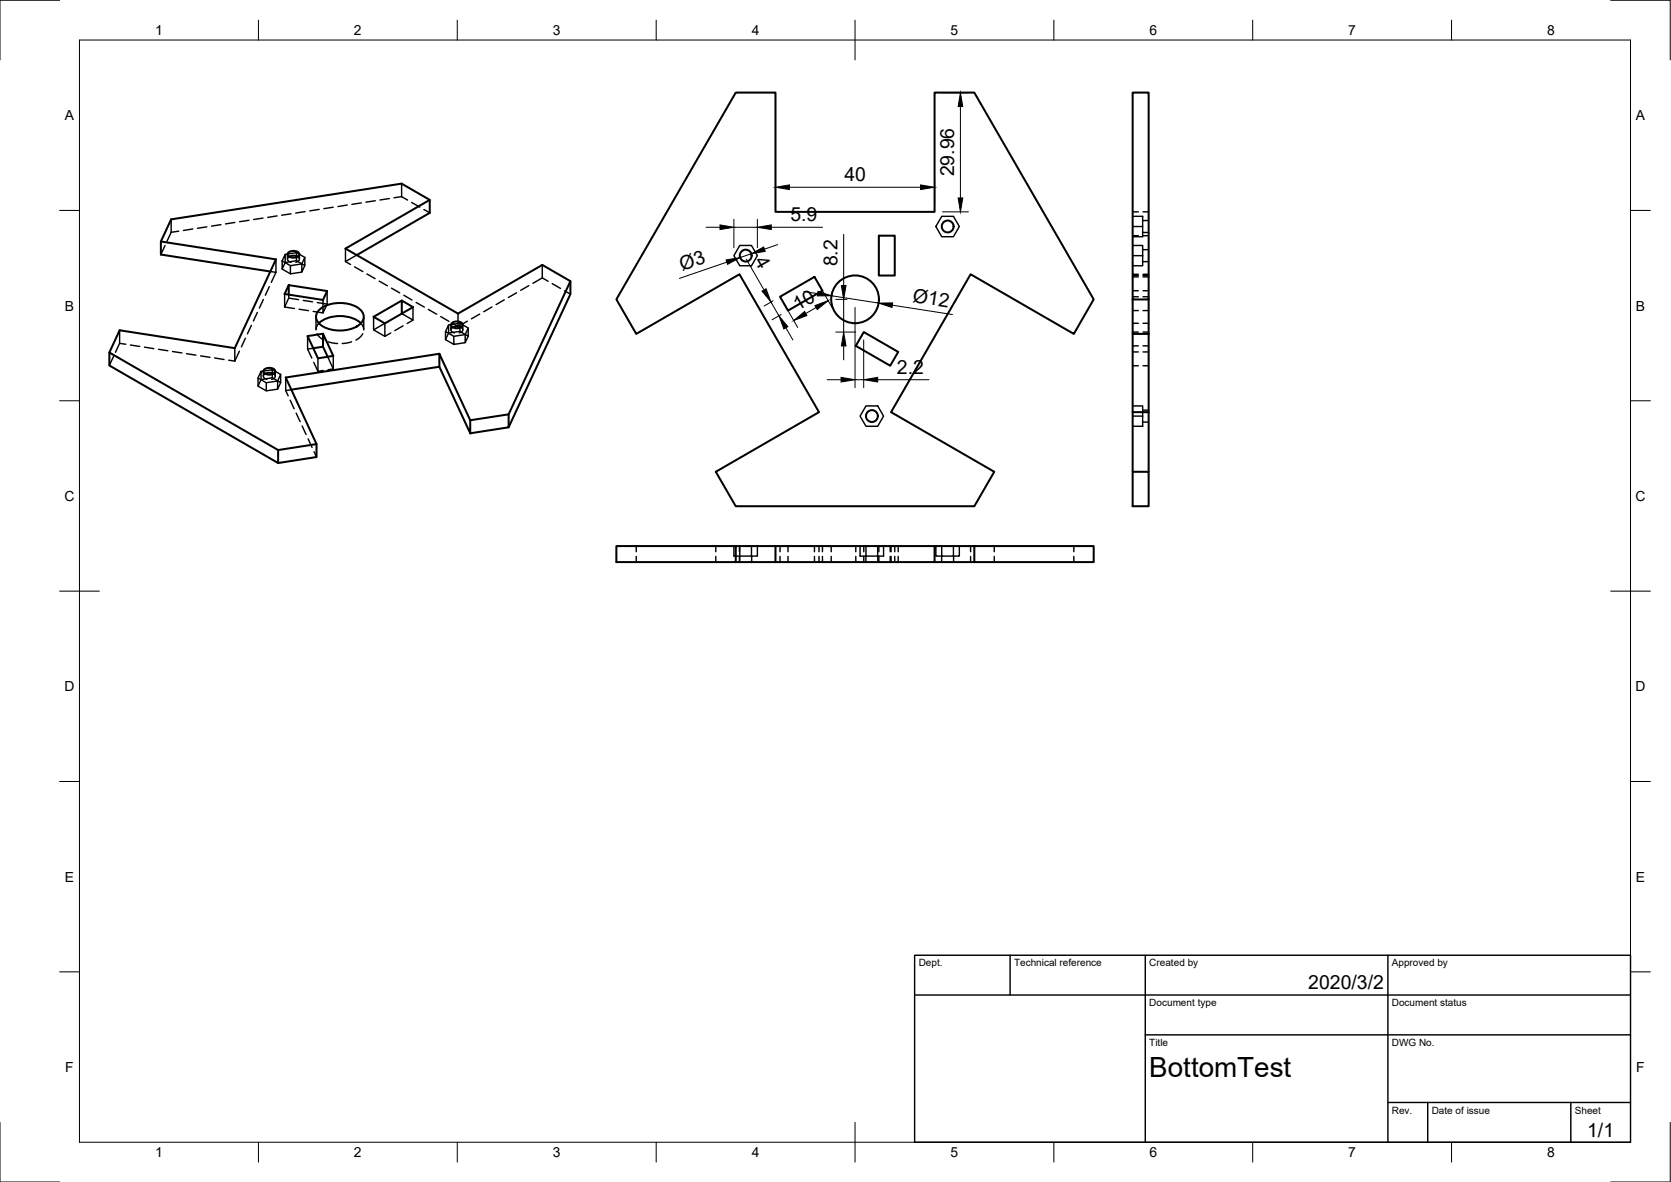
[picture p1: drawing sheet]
<svg xmlns="http://www.w3.org/2000/svg" width="420mm" height="297mm" viewBox="0 0 420 297" stroke-linecap="round" stroke-linejoin="round" font-family="sans-serif">
<g fill="none" stroke="#000" stroke-width=".36">
<path d="M43 55.1v3.3M43 58.4l-1 2.2M44.9 58.1l-1.9 .3M48.5 57.5l-2.4 .4M52 57l-2.3 .4M55.5 56.5l-2.3 .3M59.1 55.9l-2.4 .4M62.6 55.4l-2.4 .3M66.1 54.8l-2.3 .4M69.7 54.3l-2.4 .3M73.2 53.7l-2.4 .4M76.7 53.2l-2.3 .3"/>
<path d="M80.2 52.6l-2.3 .4M83.8 52.1l-2.4 .3M87.3 51.5l-2.3 .4M90.8 51l-2.3 .4M94.4 50.4l-2.4 .4M97.9 49.9l-2.4 .4M101 49.4l1.5 .9M101 46.2v3.2M101 49.4l-1.9 .3M103.5 50.9l2.1 1.2M106.6 52.6l1.5 .9M236.8 54.4h2.9l1.5 2.5-1.5 2.6h-2.9l-1.5-2.6z"/>
<path d="M284.8 56.9h2.5v2.6h-2.5M284.8 54.4h2.5v2.5M284.8 59.2h1.4M284.8 53.2h1.4M287.3 58.4h1.5M287.3 55.4h1.5M287.4 59.2h1.4M287.4 53.2h1.4M41.5 61.7l-1.1 2.3M64.7 78.5l-1 2.2M66.2 75.3l-1 2.1M67.7 72l-1 2.2"/>
<path d="M68 68.2l1.4 .2M69.4 65.2v3.2M69.4 68.4l-1.2 2.6M71 67.6l2 1.2M71 65.6l2 1.2M71.6 77.2l2.4 .3M71.6 73.9v3.3M71.7 63.9v2.1l-.7 1.6v-2zM71.7 63.9l2.8-.4v.9M72.3 63.9v1.2M72.6 74.9l-1 2.3M72.6 74v.9"/>
<path d="M72.6 74.9l2.5 .4M72.7 64.5a.74 .74 0 0 0-.4 .9 .74 .74 0 0 0 .9 .5M74.5 64.7v.8l-2.8 .5M74.5 63.5l2.1 1.2v2l-2.1-1.2M74.8 64.5a.74 .74 0 0 1 .4 .9 .74 .74 0 0 1-.8 .5M75.2 77.7l2.4 .4M75.3 63.9v1.2M75.9 66.3l-2.9 .5v2l2.9-.4M76.2 75.5l2.4 .3M76.6 64.7l-.7 1.6v2.1l.7-1.7M78.7 78.3l2.5 .3M79.5 79.6v3.3"/>
<path d="M79.8 76l2.5 .4M82.3 73.1v3.3l-1.1 2.2v-3.2M86.9 65.7l1.2 .8M86.9 62.5v3.2M89.2 67.1l2 1.1M89.7 64.1l-2.8 1.6M91.5 79.6v3.3M92.2 68.8l2.1 1.2M93.9 79.6v3.3l2.9 1.6M95.4 70.6l2 1.2M98.4 72.4l2.1 1.2M101.5 74.2l2.1 1.2"/>
<path d="M103.8 77.2v3.2l-2.8-1.6M104.6 76l2.1 1.2M107.7 77.8l2.1 1.2M110.8 79.6l2.1 1.2M115.2 78.8v3.3M120.6 78.9l-2.1 1.2M123.7 77.1l-2.1 1.2M126.8 75.4l-2.1 1.1M129.9 73.6l-2.1 1.2M133 71.8l-2.1 1.2M136.4 69.8l1.4 .9M136.4 66.6v3.2"/>
<path d="M136.4 69.8l-2.4 1.4M138.9 71.3l2 1.2M141.9 73.1l1.5 .8M186 61.7h3l1.4 2.5-1.4 2.6h-3l-1.5-2.6zM284.8 64.2h2.5v2.6h-2.5M284.8 61.7h2.5v2.5M284.8 69.6h1.4M284.8 73.1h1.4M284.8 78h1.4M284.8 74.6h1.4M284.8 68.9h1.4M284.8 69.2h1.4"/>
<path d="M287.3 65.8h1.5M287.3 62.7h1.5M287.4 69.6h1.4M287.4 73.1h1.4M287.4 78h1.4M287.4 74.6h1.4M287.4 68.9h1.4M287.4 69.2h1.4M28.5 89.6l-1 2.2M30.1 83v3.3M30.1 86.3l-1.1 2.2M30.1 86.3l1.5 .2"/>
<path d="M32.8 86.7l2.3 .4M36.3 87.2l2.4 .4M39.9 87.8l2.3 .3M43.4 88.3l2.3 .4M46.9 88.9l2.4 .3M50.4 89.4l2.4 .4M54 90l2.3 .3M57.5 90.5l1.5 .2M59 87.5v3.2M60.2 88.3l-1.2 2.4M61.7 85l-1 2.2M63.2 81.8l-1 2.1"/>
<path d="M64.9 95l.7-1.7v2.1l-.7 1.6M65.6 93.3l2.9-.4v.9M66.2 93.3v1.2M66.7 93.9a.76 .76 0 0 0-.4 .9 .76 .76 0 0 0 .8 .5M67 96.2l2.8-.5v2.1l-2.8 .4zM67 96.2l-2.1-1.2v2l2.1 1.2M68.5 94.1v.8l-2.9 .5M68.5 92.9l2.1 1.2v2l-2.1-1.2M68.8 93.9a.75 .75 0 0 1 .4 .9 .75 .75 0 0 1-.9 .5M69.2 93.3v1.2M70.6 96.1l-.8 1.7M70.6 94.1l-.8 1.6"/>
<path d="M71.8 98.2l.7 1.3M71.8 94.9v3.3M73.3 97.9l-1.5 .3M77.3 84.5v3.2M77.3 87.7l1.1 2.3M78.8 87.5l-1.5 .2M78.9 91.1l1 2.2M79.7 83.9l.7 .9 1 .7M79.9 90.1v3.2M80.2 81.3l-.5 .7-.2 .7M81.3 93.1l-1.4 .2M82.4 89.7l1.4 3"/>
<path d="M82.5 85.9l2.4 .4M83.8 89.4v3.3M83.8 92.7l-1.3 .2M88.4 85.9l-2.3 .4M90.8 81.2l.5 .8 .1 .7M91.2 83.8l-.7 1-1 .7M96.8 81.3v3.2M96.8 81.2l-2.9 1.7M98.3 83.7l-1.5 .8M101.3 81.9l-2 1.2M103.8 80.4l-1.4 .9M112 83.3l.8-1.6v2l-.8 1.7"/>
<path d="M113.4 81.6v1.3M113.8 82.3a.74 .74 0 0 0-.4 .9 .74 .74 0 0 0 .9 .5M113.9 81.4l1.3 .7M114.1 84.5l-2.1-1.2v2.1l2.1 1.2M115.6 81.2l2.1 1.2v2.1l-2.1-1.2v-.9M115.6 81.2v.9M115.6 83.3l-2.8 .4M115.6 81.2l-2.8 .5M115.9 82.3a.74 .74 0 0 1 .4 .9 .74 .74 0 0 1-.8 .5M116.4 81.6v1.3M117 84.1l-2.9 .4v2.1l2.9-.5M117.5 80.7l-2.3 1.4"/>
<path d="M117.7 82.4l-.7 1.7v2l.7-1.6M284.8 86.9h1.4M284.8 83.4h1.4M284.8 88.4h1.4M284.8 91.9h1.4M284.8 81.2h1.4M287.4 86.9h1.4M287.4 83.4h1.4M287.4 88.4h1.4M287.4 91.9h1.4M287.4 81.2h1.4M73 100.6l1 2.1"/>
<path d="M74.5 103.8l1 2.2M76 107l1 2.2M77.5 110.3l1 2.1M79 113.5l.6 1.4M217.7 102h3l1.5 2.6-1.5 2.5h-3l-1.4-2.5zM284.8 104.6h2.5v2.5h-2.5M284.8 102h2.5v2.6M287.3 106.1h1.5M287.3 103.1h1.5M160 137.2v1.4M160 139.8v1.5M180 137.2v1.4"/>
<path d="M180 139.8v1.5M184.5 137.2v2.5h1.5v-2.5M185.9 137.2v1.4M185.9 139.8v1.5M189 137.2v2.5h-3v1.6M189 139.7v1.6M190.4 137.2v2.5h-1.4M196.1 137.2v1.4M196.1 139.8v1.5M198.1 137.2v1.4M198.1 139.8v1.5M204.8 137.2v1.4"/>
<path d="M204.8 139.8v1.5M205.9 137.2v1.4M205.9 139.8v1.5M206.8 137.2v1.4M206.8 139.8v1.5M209 137.2v1.4M209 139.8v1.5M215.2 137.2v1.4M215.2 139.8v1.5M216.3 137.2v2.5h1.4v-2.5M217.2 137.2v1.4M217.2 139.8v1.5"/>
<path d="M220.7 137.2v2.5h-3v1.6M221 137.2v1.4M221 139.8v1.5M222.2 137.2v2.5h-1.5v1.6M223.8 137.2v1.4M223.8 139.8v1.5M224 137.2v1.4M224 139.8v1.5M225 137.2v1.4M225 139.8v1.5M225.8 137.2v1.4M225.8 139.8v1.5"/>
<path d="M235.3 137.2v2.5h1.5v1.6M236.8 137.2v2.5h2.9v-2.5M241.2 137.2v2.5h-1.5l.1 1.6M244.1 137.2v1.4M244.1 139.8v1.5M250 137.2v1.4M250 139.8v1.5M270 137.2v1.4M270 139.8v1.5"/>
</g>
<!-- layer: S -->
<g fill="none" stroke="#000" stroke-width=".51">
<path d="M185 23.3h10v29.9h40v-29.9h10l30 51.9-5 8.7-25.9-15-20.1 34.7 26 15-5 8.6h-60l-5-8.6 25.9-15-20-34.7-25.9 15-5-8.7zM284.8 23.3h4v52h-4zM108.1 50.2l-21.2 12.3 28.3 16.3 21.2-12.2 7 4.1v3.2l-15.5 33.5M221 59.2h4v10h-4zM40.4 60.7l2.6-5.6 58-8.9 7.1 4v3.3l-18.4 10.6M68 68.2l-27.6-4.2v-3.3l29 4.5-10.4 22.3-28.9-4.5-2.6 5.6M72.5 63.5a1.95 1.95 0 0 1 2.8 .3 1.29 1.29 0 0 1-1.7 .9 .9 .9 0 0 1-1-.2 .9 .9 0 0 1-.1-1zM72.6 71.7l9.7 1.4-1.1 2.3-9.6-1.5zM72.6 71.7v2.3M72.7 64.5l1.3-.2 .9 .2M74.5 64.4v.3M80.5 77.6a8.9 8.9 0 0 1 9.9 0 2.49 2.49 0 0 1 1 2.5 2.49 2.49 0 0 1-1.7 2 9.1 9.1 0 0 1-9.2-.5 2.36 2.36 0 0 1 0-4z"/>
<path d="M101 75.5l-7.1 4.1 2.9 1.7 7-4.1-2.8-1.7v3.3M143.4 70.7l-15.5 33.4v3.3l-9.7 1.5M196.1 74.6l8.7-5 2 3.5-8.7 4.9zM284.8 75.3v8.6h4M288.8 75.3v28.3M27.5 88.6l42.4 24.5v3.3l-42.4-24.6zM66.4 92.9a1.95 1.95 0 0 1 2.8 .3 1.29 1.29 0 0 1-1.7 .9 .9 .9 0 0 1-1-.2 .9 .9 0 0 1-.1-1zM66.7 93.9l1.3-.2 .8 .2M68.5 93.8v.3M80.2 81.3a8.6 8.6 0 0 1 10.6 0M81.2 83.9l-3.9 .6 2.6 5.6 3.9-.7-2.6-5.5v3.2M81.2 87.1l-2.4 .4"/>
<path d="M81.2 87.1l1.2 2.6M110.5 88.9l-38.7 6 7.8 16.7v3.3l-9.7 1.5M110.5 88.9l7.7 16.7v3.3l-7.7-16.7zM110.5 92.2l-37.2 5.7M113.5 81.3a1.95 1.95 0 0 1 2.9 .2 1.29 1.29 0 0 1-1.7 1 .9 .9 0 0 1-1-.3 .9 .9 0 0 1-.2-.9zM113.8 82.3l1.3-.3 .8 .3M115.6 82.1v.3M217.2 83.4l8.6 5-2 3.5-8.6-5zM284.8 83.9v19.7h4v15M79.6 111.6l-9.7 1.5M127.9 104.1l-9.7 1.5M284.8 118.6h4v8.6h-4z"/>
<path d="M284.8 103.6v15M185 137.2h-30v4.1h30v-4.1h10M235 137.2h-40v4.1h-10M245 137.2h30v4.1h-30zM245 137.2h-10v4.1h-40M235 141.3h10"/>
<circle cx="238.3" cy="56.9" r="1.49"/>
<circle cx="187.5" cy="64.2" r="1.49"/>
<circle cx="215" cy="75.2" r="6"/>
<circle cx="219.2" cy="104.6" r="1.49"/>
</g>
<!-- layer: Border -->
<g fill="none" stroke="#000" stroke-width=".25">
<path d="M15 .1h-15v15M20 10.1h390v276.9h-390zM65 5.1v5M115 5.1v5M165 5.1v5M215 5.1v10M265 5.1v5M315 5.1v5M365 5.1v5M405 .1h15v15M15 52.9h5M410 52.9h5"/>
<path d="M15 100.7h5M410 100.7h5M15 148.6h10M405 148.6h10M15 196.4h5M410 196.4h5M15 244.2h5M410 244.2h5M0 282.1v14.9h15M65 287v5M115 287v5M165 287v5"/>
<path d="M215 282.1v9.9M265 287v5M315 287v5M365 287v5M420 282.1v14.9h-15"/>
</g>
<!-- layer: TitleBlock -->
<path d="M230 240.1h180v46.9h-180zM230 250h180M254 240.1v9.9M288 240.1v46.9M349 240.1v46.9M288 260.1h122M349 277.1h61M359 277.1v9.9M395 277.1v9.9" fill="none" stroke="#000" stroke-width=".36"/>
<!-- layer: Dimensions -->
<g fill="none" stroke="#000" stroke-width=".25">
<path d="M237 23.3h6.5M241.5 26.8v22.9M177.5 57.1h3.5M184.5 55.1v7.1M184.5 57.1h5.9M190.4 55.1v7.1M193.9 57.1h12.9M195 45v6.3M198.5 47.1h33M212.1 58.9v12.8M235 45v6.3M237 53.2h6.5"/>
<path d="M182.8 65.9l-12 4.1M187.6 65.1l4.5 7.8M188.9 63.8l-2.8 .9M193.8 75.9l2.1 3.5M194.4 75.6l-2.3 1.3M195.5 61.5l-3.3 1.1M196.4 79l-2.3 1.4M197.1 76.3l3.5 6M202.1 73.3l3.5 .5M205.2 77.3l-2.6 1.5M205.8 71.3l3.4 6M209.1 74.3l11.8 1.9"/>
<path d="M210.1 75.2h2.9M212.1 75.2v8.2M215 77.2v20.2M224.4 76.7l15.1 2.3M197.6 82.4l1.7 3M208 95.4h3.5M210.1 83.4h5.1M212.1 86.9v3.5M215 95.4h2.2M217.2 85.4v12M220.7 95.4h12.9"/>
</g>
<g fill="#000" stroke="#000" stroke-width=".25">
<path d="M241.5 23.3l.6 3.5h-1.2zM181 56.5l3.5 .6-3.5 .6zM190.4 57.1l3.5-.6v1.2zM195 47.1l3.5-.6v1.1zM231.5 46.5l3.5 .6-3.5 .5zM240.9 49.7h1.2l-.6 3.5zM182.6 65.3l3.5-.6-3.2 1.7zM188.9 63.8l3.1-1.7 .4 1.1zM191.6 73.2l1-.6 1.2 3.3zM199.6 80.5l2.7-2.2 .6 1zM204.9 76.8l3.3-1.2-2.7 2.2zM205.7 73.2l3.4 1.1-3.6 .1z"/>
<path d="M211.6 71.7h1.1l-.6 3.5zM220.9 76.2l3.6-.1-.2 1.2zM195.9 79.4l2.2 2.7-1 .6zM211.5 94.8l3.5 .6-3.5 .6zM212.1 83.4l.6 3.5h-1.1zM217.2 95.4l3.5-.6v1.2z"/>
</g>
<text font-size="7" x="289" y="270.6">BottomTest</text>
<g font-size="4.9">
<text x="212.3" y="45.5">40</text>
<text x="239.9" y="44.4" transform="rotate(-90 239.9 44.4)">29.96</text>
<text x="198.7" y="55.5">5.9</text>
<text x="189.7" y="65.6" transform="rotate(60 189.7 65.6)">4</text>
<text x="171.5" y="68" transform="rotate(-19 171.5 68)">Ø3</text>
<text x="210.6" y="66.9" transform="rotate(-90 210.6 66.9)">8.2</text>
<text x="229.4" y="75.8" transform="rotate(9 229.4 75.8)">Ø12</text>
<text x="200.6" y="78.1" transform="rotate(-30 200.6 78.1)">10</text>
<text x="225.5" y="93.9">2.2</text>
<text x="329" y="248.5">2020/3/2</text>
<text x="399.1" y="285.7">1/1</text>
</g>
<g font-size="3.5">
<text x="39" y="8.8">1</text>
<text x="89" y="8.8">2</text>
<text x="139" y="8.8">3</text>
<text x="189" y="8.8">4</text>
<text x="239" y="8.8">5</text>
<text x="289" y="8.8">6</text>
<text x="339" y="8.8">7</text>
<text x="389" y="8.8">8</text>
<text x="16.3" y="30.2">A</text>
<text x="411.3" y="30.2">A</text>
<text x="16.3" y="78">B</text>
<text x="411.3" y="78">B</text>
<text x="16.2" y="125.9">C</text>
<text x="411.2" y="125.9">C</text>
<text x="16.2" y="173.7">D</text>
<text x="411.2" y="173.7">D</text>
<text x="16.3" y="221.6">E</text>
<text x="411.3" y="221.6">E</text>
<text x="16.4" y="269.4">F</text>
<text x="411.4" y="269.4">F</text>
<text x="39" y="290.8">1</text>
<text x="89" y="290.8">2</text>
<text x="139" y="290.8">3</text>
<text x="189" y="290.8">4</text>
<text x="239" y="290.8">5</text>
<text x="289" y="290.8">6</text>
<text x="339" y="290.8">7</text>
<text x="389" y="290.8">8</text>
</g>
<g font-size="2.5">
<text x="231" y="242.9">Dept.</text>
<text x="255" y="242.9">Technical reference</text>
<text x="289" y="242.9">Created by</text>
<text x="350" y="242.9">Approved by</text>
<text x="289" y="252.8">Document type</text>
<text x="350" y="252.8">Document status</text>
<text x="289" y="262.9">Title</text>
<text x="350" y="262.9">DWG No.</text>
<text x="350" y="279.9">Rev.</text>
<text x="360" y="279.9">Date of issue</text>
<text x="396" y="279.9">Sheet</text>
</g>
</svg>
